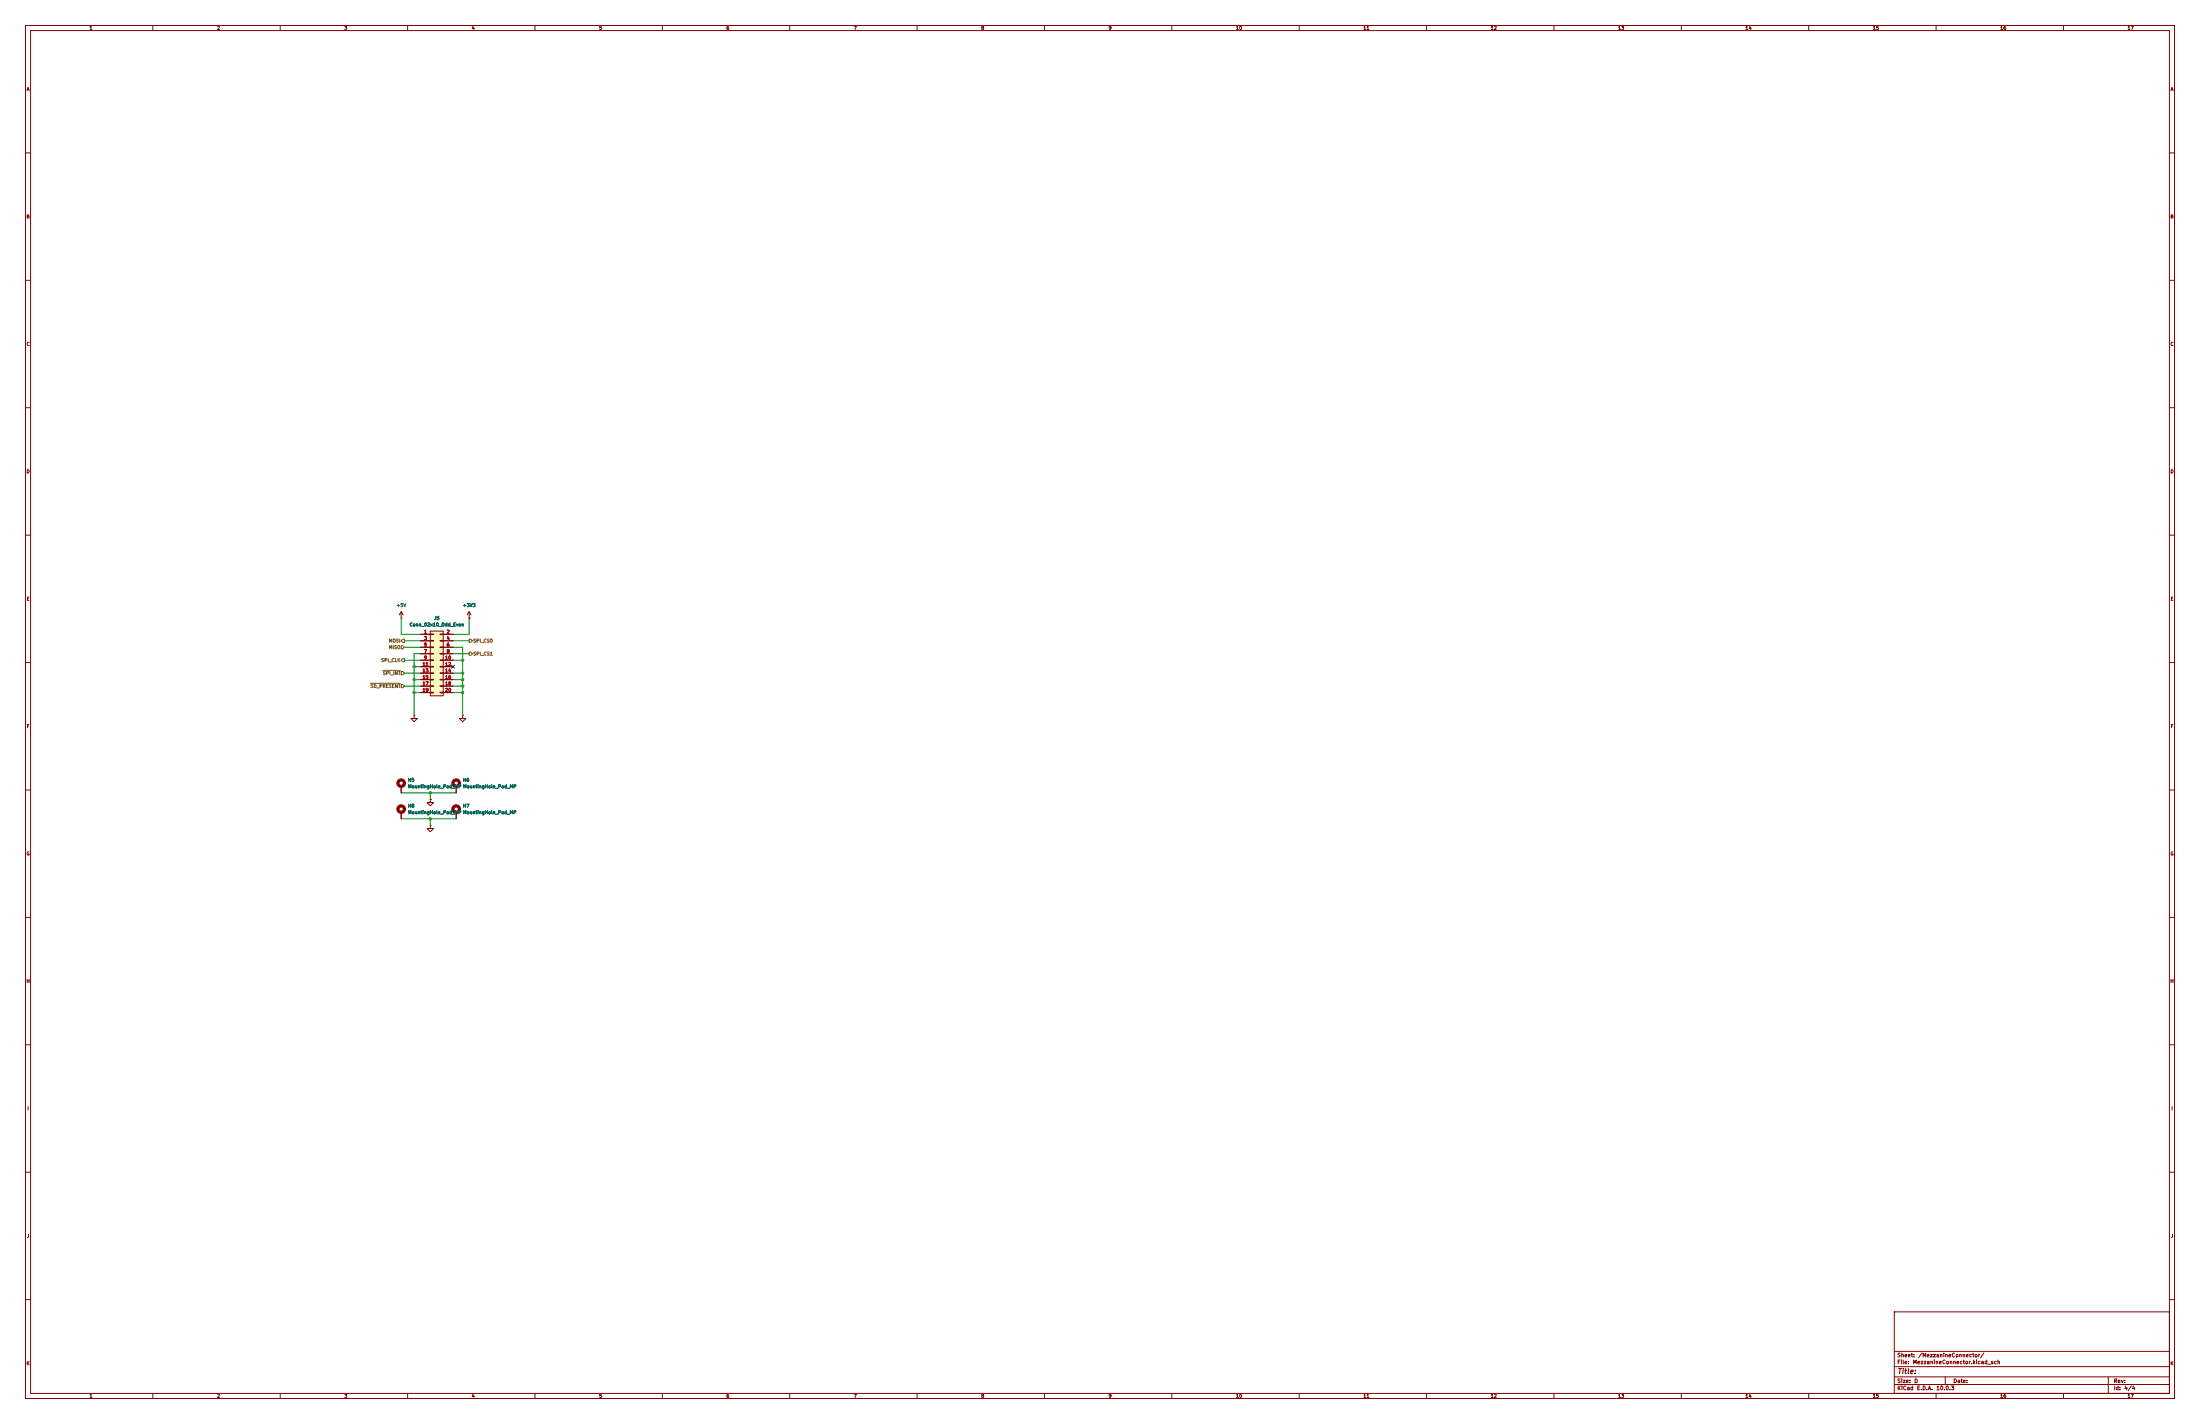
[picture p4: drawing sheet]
(kicad_sch
 (version 20260306)
 (generator "eeschema")
 (generator_version "10.0")
 (paper "D")
 (lib_symbols
  (symbol "Connector_Generic:Conn_02x10_Odd_Even"
   (pin_names
    (offset 1.016) (hide yes)) (exclude_from_sim no) (in_bom yes) (on_board yes)
   (in_pos_files yes)
   (duplicate_pin_numbers_are_jumpers no)
   (property "Reference" "J" (at 1.27 12.7 0) (show_name no) (do_not_autoplace no) (effects (font (size 1.27 1.27))))
   (property "Value" "Conn_02x10_Odd_Even" (at 1.27 -15.24 0) (show_name no) (do_not_autoplace no) (effects (font (size 1.27 1.27))))
   (property "Footprint" "" (at 0 0 0) (show_name no) (do_not_autoplace no) (hide yes) (effects (font (size 1.27 1.27))))
   (property "Datasheet" "" (at 0 0 0) (show_name no) (do_not_autoplace no) (hide yes) (effects (font (size 1.27 1.27))))
   (property "Description" "Generic connector, double row, 02x10, odd/even pin numbering scheme (row 1 odd numbers, row 2 even numbers), script generated (kicad-library-utils/schlib/autogen/connector/)" (at 0 0 0) (show_name no) (do_not_autoplace no) (hide yes) (effects (font (size 1.27 1.27))))
   (symbol "Conn_02x10_Odd_Even_1_1"
    (rectangle (start -1.27 11.43) (end 3.81 -13.97) (stroke (width 0.254) (type default)) (fill (type background)))
    (rectangle (start -1.27 10.287) (end 0 10.033) (stroke (width 0.1524) (type default)) (fill (type none)))
    (rectangle (start -1.27 7.747) (end 0 7.493) (stroke (width 0.1524) (type default)) (fill (type none)))
    (rectangle (start -1.27 5.207) (end 0 4.953) (stroke (width 0.1524) (type default)) (fill (type none)))
    (rectangle (start -1.27 2.667) (end 0 2.413) (stroke (width 0.1524) (type default)) (fill (type none)))
    (rectangle (start -1.27 0.127) (end 0 -0.127) (stroke (width 0.1524) (type default)) (fill (type none)))
    (rectangle (start -1.27 -2.413) (end 0 -2.667) (stroke (width 0.1524) (type default)) (fill (type none)))
    (rectangle (start -1.27 -4.953) (end 0 -5.207) (stroke (width 0.1524) (type default)) (fill (type none)))
    (rectangle (start -1.27 -7.493) (end 0 -7.747) (stroke (width 0.1524) (type default)) (fill (type none)))
    (rectangle (start -1.27 -10.033) (end 0 -10.287) (stroke (width 0.1524) (type default)) (fill (type none)))
    (rectangle (start -1.27 -12.573) (end 0 -12.827) (stroke (width 0.1524) (type default)) (fill (type none)))
    (rectangle (start 3.81 10.287) (end 2.54 10.033) (stroke (width 0.1524) (type default)) (fill (type none)))
    (rectangle (start 3.81 7.747) (end 2.54 7.493) (stroke (width 0.1524) (type default)) (fill (type none)))
    (rectangle (start 3.81 5.207) (end 2.54 4.953) (stroke (width 0.1524) (type default)) (fill (type none)))
    (rectangle (start 3.81 2.667) (end 2.54 2.413) (stroke (width 0.1524) (type default)) (fill (type none)))
    (rectangle (start 3.81 0.127) (end 2.54 -0.127) (stroke (width 0.1524) (type default)) (fill (type none)))
    (rectangle (start 3.81 -2.413) (end 2.54 -2.667) (stroke (width 0.1524) (type default)) (fill (type none)))
    (rectangle (start 3.81 -4.953) (end 2.54 -5.207) (stroke (width 0.1524) (type default)) (fill (type none)))
    (rectangle (start 3.81 -7.493) (end 2.54 -7.747) (stroke (width 0.1524) (type default)) (fill (type none)))
    (rectangle (start 3.81 -10.033) (end 2.54 -10.287) (stroke (width 0.1524) (type default)) (fill (type none)))
    (rectangle (start 3.81 -12.573) (end 2.54 -12.827) (stroke (width 0.1524) (type default)) (fill (type none)))
    (pin passive line (at -5.08 10.16 0) (length 3.81) (name "Pin_1" (effects (font (size 1.27 1.27)))) (number "1" (effects (font (size 1.27 1.27)))))
    (pin passive line (at 7.62 10.16 180) (length 3.81) (name "Pin_2" (effects (font (size 1.27 1.27)))) (number "2" (effects (font (size 1.27 1.27)))))
    (pin passive line (at -5.08 7.62 0) (length 3.81) (name "Pin_3" (effects (font (size 1.27 1.27)))) (number "3" (effects (font (size 1.27 1.27)))))
    (pin passive line (at 7.62 7.62 180) (length 3.81) (name "Pin_4" (effects (font (size 1.27 1.27)))) (number "4" (effects (font (size 1.27 1.27)))))
    (pin passive line (at -5.08 5.08 0) (length 3.81) (name "Pin_5" (effects (font (size 1.27 1.27)))) (number "5" (effects (font (size 1.27 1.27)))))
    (pin passive line (at 7.62 5.08 180) (length 3.81) (name "Pin_6" (effects (font (size 1.27 1.27)))) (number "6" (effects (font (size 1.27 1.27)))))
    (pin passive line (at -5.08 2.54 0) (length 3.81) (name "Pin_7" (effects (font (size 1.27 1.27)))) (number "7" (effects (font (size 1.27 1.27)))))
    (pin passive line (at 7.62 2.54 180) (length 3.81) (name "Pin_8" (effects (font (size 1.27 1.27)))) (number "8" (effects (font (size 1.27 1.27)))))
    (pin passive line (at -5.08 0 0) (length 3.81) (name "Pin_9" (effects (font (size 1.27 1.27)))) (number "9" (effects (font (size 1.27 1.27)))))
    (pin passive line (at 7.62 0 180) (length 3.81) (name "Pin_10" (effects (font (size 1.27 1.27)))) (number "10" (effects (font (size 1.27 1.27)))))
    (pin passive line (at -5.08 -2.54 0) (length 3.81) (name "Pin_11" (effects (font (size 1.27 1.27)))) (number "11" (effects (font (size 1.27 1.27)))))
    (pin passive line (at 7.62 -2.54 180) (length 3.81) (name "Pin_12" (effects (font (size 1.27 1.27)))) (number "12" (effects (font (size 1.27 1.27)))))
    (pin passive line (at -5.08 -5.08 0) (length 3.81) (name "Pin_13" (effects (font (size 1.27 1.27)))) (number "13" (effects (font (size 1.27 1.27)))))
    (pin passive line (at 7.62 -5.08 180) (length 3.81) (name "Pin_14" (effects (font (size 1.27 1.27)))) (number "14" (effects (font (size 1.27 1.27)))))
    (pin passive line (at -5.08 -7.62 0) (length 3.81) (name "Pin_15" (effects (font (size 1.27 1.27)))) (number "15" (effects (font (size 1.27 1.27)))))
    (pin passive line (at 7.62 -7.62 180) (length 3.81) (name "Pin_16" (effects (font (size 1.27 1.27)))) (number "16" (effects (font (size 1.27 1.27)))))
    (pin passive line (at -5.08 -10.16 0) (length 3.81) (name "Pin_17" (effects (font (size 1.27 1.27)))) (number "17" (effects (font (size 1.27 1.27)))))
    (pin passive line (at 7.62 -10.16 180) (length 3.81) (name "Pin_18" (effects (font (size 1.27 1.27)))) (number "18" (effects (font (size 1.27 1.27)))))
    (pin passive line (at -5.08 -12.7 0) (length 3.81) (name "Pin_19" (effects (font (size 1.27 1.27)))) (number "19" (effects (font (size 1.27 1.27)))))
    (pin passive line (at 7.62 -12.7 180) (length 3.81) (name "Pin_20" (effects (font (size 1.27 1.27)))) (number "20" (effects (font (size 1.27 1.27))))))
   (embedded_fonts no))
  (symbol "Mechanical:MountingHole_Pad_MP"
   (pin_numbers (hide yes))
   (pin_names
    (offset 1.016) (hide yes)) (exclude_from_sim no) (in_bom no) (on_board yes)
   (in_pos_files yes)
   (duplicate_pin_numbers_are_jumpers no)
   (property "Reference" "H" (at 0 6.35 0) (show_name no) (do_not_autoplace no) (effects (font (size 1.27 1.27))))
   (property "Value" "MountingHole_Pad_MP" (at 0 4.445 0) (show_name no) (do_not_autoplace no) (effects (font (size 1.27 1.27))))
   (property "Footprint" "" (at 0 0 0) (show_name no) (do_not_autoplace no) (hide yes) (effects (font (size 1.27 1.27))))
   (property "Datasheet" "" (at 0 0 0) (show_name no) (do_not_autoplace no) (hide yes) (effects (font (size 1.27 1.27))))
   (property "Description" "Mounting Hole with connection as pad named MP" (at 0 0 0) (show_name no) (do_not_autoplace no) (hide yes) (effects (font (size 1.27 1.27))))
   (symbol "MountingHole_Pad_MP_0_1"
    (circle (center 0 1.27) (radius 1.27) (stroke (width 1.27) (type default)) (fill (type none))))
   (symbol "MountingHole_Pad_MP_1_1"
    (pin input line (at 0 -2.54 90) (length 2.54) (name "MP" (effects (font (size 1.27 1.27)))) (number "MP" (effects (font (size 1.27 1.27))))))
   (embedded_fonts no))
  (symbol "power:+5V"
   (power global)
   (pin_numbers (hide yes))
   (pin_names
    (offset 0) (hide yes)) (exclude_from_sim no) (in_bom yes) (on_board yes)
   (in_pos_files yes)
   (duplicate_pin_numbers_are_jumpers no)
   (property "Reference" "#PWR" (at 0 -3.81 0) (show_name no) (do_not_autoplace no) (hide yes) (effects (font (size 1.27 1.27))))
   (property "Value" "+5V" (at 0 3.556 0) (show_name no) (do_not_autoplace no) (effects (font (size 1.27 1.27))))
   (property "Footprint" "" (at 0 0 0) (show_name no) (do_not_autoplace no) (hide yes) (effects (font (size 1.27 1.27))))
   (property "Datasheet" "" (at 0 0 0) (show_name no) (do_not_autoplace no) (hide yes) (effects (font (size 1.27 1.27))))
   (property "Description" "Power symbol creates a global label with name \"+5V\"" (at 0 0 0) (show_name no) (do_not_autoplace no) (hide yes) (effects (font (size 1.27 1.27))))
   (symbol "+5V_0_1"
    (polyline (pts (xy -0.762 1.27) (xy 0 2.54)) (stroke (width 0) (type default)) (fill (type none)))
    (polyline (pts (xy 0 2.54) (xy 0.762 1.27)) (stroke (width 0) (type default)) (fill (type none)))
    (polyline (pts (xy 0 0) (xy 0 2.54)) (stroke (width 0) (type default)) (fill (type none))))
   (symbol "+5V_1_1"
    (pin power_in line (at 0 0 90) (length 0) (name "" (effects (font (size 1.27 1.27)))) (number "1" (effects (font (size 1.27 1.27))))))
   (embedded_fonts no))
  (symbol "power:GND"
   (power global)
   (pin_numbers (hide yes))
   (pin_names
    (offset 0) (hide yes)) (exclude_from_sim no) (in_bom yes) (on_board yes)
   (in_pos_files yes)
   (duplicate_pin_numbers_are_jumpers no)
   (property "Reference" "#PWR" (at 0 -6.35 0) (show_name no) (do_not_autoplace no) (hide yes) (effects (font (size 1.27 1.27))))
   (property "Value" "GND" (at 0 -3.81 0) (show_name no) (do_not_autoplace no) (effects (font (size 1.27 1.27))))
   (property "Footprint" "" (at 0 0 0) (show_name no) (do_not_autoplace no) (hide yes) (effects (font (size 1.27 1.27))))
   (property "Datasheet" "" (at 0 0 0) (show_name no) (do_not_autoplace no) (hide yes) (effects (font (size 1.27 1.27))))
   (property "Description" "Power symbol creates a global label with name \"GND\" , ground" (at 0 0 0) (show_name no) (do_not_autoplace no) (hide yes) (effects (font (size 1.27 1.27))))
   (symbol "GND_0_1"
    (polyline (pts (xy 0 0) (xy 0 -1.27) (xy 1.27 -1.27) (xy 0 -2.54) (xy -1.27 -1.27) (xy 0 -1.27)) (stroke (width 0) (type default)) (fill (type none))))
   (symbol "GND_1_1"
    (pin power_in line (at 0 0 270) (length 0) (name "" (effects (font (size 1.27 1.27)))) (number "1" (effects (font (size 1.27 1.27))))))
   (embedded_fonts no)))
 (junction
  (at 181.61 266.7)
  (diameter 0)
  (color 0 0 0 0))
 (junction
  (at 162.56 261.62)
  (diameter 0)
  (color 0 0 0 0))
 (junction
  (at 168.91 311.15)
  (diameter 0)
  (color 0 0 0 0))
 (junction
  (at 162.56 266.7)
  (diameter 0)
  (color 0 0 0 0))
 (junction
  (at 168.91 321.31)
  (diameter 0)
  (color 0 0 0 0))
 (junction
  (at 181.61 269.24)
  (diameter 0)
  (color 0 0 0 0))
 (junction
  (at 162.56 271.78)
  (diameter 0)
  (color 0 0 0 0))
 (junction
  (at 181.61 264.16)
  (diameter 0)
  (color 0 0 0 0))
 (junction
  (at 181.61 259.08)
  (diameter 0)
  (color 0 0 0 0))
 (junction
  (at 181.61 271.78)
  (diameter 0)
  (color 0 0 0 0))
 (no_connect
  (at 177.8 261.62))
 (wire
  (pts (xy 181.61 266.7) (xy 181.61 269.24))
  (stroke (width 0) (type default)))
 (wire
  (pts (xy 165.1 248.92) (xy 157.48 248.92))
  (stroke (width 0) (type default)))
 (wire
  (pts (xy 162.56 261.62) (xy 162.56 266.7))
  (stroke (width 0) (type default)))
 (wire
  (pts (xy 168.91 321.31) (xy 168.91 323.85))
  (stroke (width 0) (type default)))
 (wire
  (pts (xy 177.8 256.54) (xy 184.15 256.54))
  (stroke (width 0) (type default)))
 (wire
  (pts (xy 177.8 251.46) (xy 184.15 251.46))
  (stroke (width 0) (type default)))
 (wire
  (pts (xy 162.56 266.7) (xy 165.1 266.7))
  (stroke (width 0) (type default)))
 (wire
  (pts (xy 177.8 259.08) (xy 181.61 259.08))
  (stroke (width 0) (type default)))
 (wire
  (pts (xy 168.91 311.15) (xy 168.91 313.69))
  (stroke (width 0) (type default)))
 (wire
  (pts (xy 157.48 242.57) (xy 157.48 248.92))
  (stroke (width 0) (type default)))
 (wire
  (pts (xy 162.56 261.62) (xy 165.1 261.62))
  (stroke (width 0) (type default)))
 (wire
  (pts (xy 181.61 254) (xy 181.61 259.08))
  (stroke (width 0) (type default)))
 (wire
  (pts (xy 177.8 269.24) (xy 181.61 269.24))
  (stroke (width 0) (type default)))
 (wire
  (pts (xy 162.56 271.78) (xy 165.1 271.78))
  (stroke (width 0) (type default)))
 (wire
  (pts (xy 157.48 321.31) (xy 168.91 321.31))
  (stroke (width 0) (type default)))
 (wire
  (pts (xy 158.75 259.08) (xy 165.1 259.08))
  (stroke (width 0) (type default)))
 (wire
  (pts (xy 177.8 266.7) (xy 181.61 266.7))
  (stroke (width 0) (type default)))
 (wire
  (pts (xy 158.75 264.16) (xy 165.1 264.16))
  (stroke (width 0) (type default)))
 (wire
  (pts (xy 184.15 242.57) (xy 184.15 248.92))
  (stroke (width 0) (type default)))
 (wire
  (pts (xy 181.61 264.16) (xy 181.61 266.7))
  (stroke (width 0) (type default)))
 (wire
  (pts (xy 168.91 311.15) (xy 179.07 311.15))
  (stroke (width 0) (type default)))
 (wire
  (pts (xy 158.75 269.24) (xy 165.1 269.24))
  (stroke (width 0) (type default)))
 (wire
  (pts (xy 162.56 271.78) (xy 162.56 280.67))
  (stroke (width 0) (type default)))
 (wire
  (pts (xy 177.8 254) (xy 181.61 254))
  (stroke (width 0) (type default)))
 (wire
  (pts (xy 181.61 271.78) (xy 181.61 280.67))
  (stroke (width 0) (type default)))
 (wire
  (pts (xy 181.61 269.24) (xy 181.61 271.78))
  (stroke (width 0) (type default)))
 (wire
  (pts (xy 162.56 266.7) (xy 162.56 271.78))
  (stroke (width 0) (type default)))
 (wire
  (pts (xy 177.8 271.78) (xy 181.61 271.78))
  (stroke (width 0) (type default)))
 (wire
  (pts (xy 158.75 251.46) (xy 165.1 251.46))
  (stroke (width 0) (type default)))
 (wire
  (pts (xy 157.48 311.15) (xy 168.91 311.15))
  (stroke (width 0) (type default)))
 (wire
  (pts (xy 162.56 256.54) (xy 162.56 261.62))
  (stroke (width 0) (type default)))
 (wire
  (pts (xy 181.61 259.08) (xy 181.61 264.16))
  (stroke (width 0) (type default)))
 (wire
  (pts (xy 168.91 321.31) (xy 179.07 321.31))
  (stroke (width 0) (type default)))
 (wire
  (pts (xy 158.75 254) (xy 165.1 254))
  (stroke (width 0) (type default)))
 (wire
  (pts (xy 165.1 256.54) (xy 162.56 256.54))
  (stroke (width 0) (type default)))
 (wire
  (pts (xy 177.8 248.92) (xy 184.15 248.92))
  (stroke (width 0) (type default)))
 (wire
  (pts (xy 177.8 264.16) (xy 181.61 264.16))
  (stroke (width 0) (type default)))
 (hierarchical_label "MOSI"
  (shape output)
  (at 158.75 251.46 180)
  (effects (font (size 1.27 1.27)) (justify right)))
 (hierarchical_label "SPI_CLK"
  (shape output)
  (at 158.75 259.08 180)
  (effects (font (size 1.27 1.27)) (justify right)))
 (hierarchical_label "~{SPI_INT}"
  (shape input)
  (at 158.75 264.16 180)
  (effects (font (size 1.27 1.27)) (justify right)))
 (hierarchical_label "~{SD_PRESENT}"
  (shape input)
  (at 158.75 269.24 180)
  (effects (font (size 1.27 1.27)) (justify right)))
 (hierarchical_label "MISO"
  (shape input)
  (at 158.75 254 180)
  (effects (font (size 1.27 1.27)) (justify right)))
 (hierarchical_label "SPI_CS0"
  (shape output)
  (at 184.15 251.46 0)
  (effects (font (size 1.27 1.27)) (justify left)))
 (hierarchical_label "SPI_CS1"
  (shape output)
  (at 184.15 256.54 0)
  (effects (font (size 1.27 1.27)) (justify left)))
 (symbol
  (lib_id "power:+5V")
  (at 184.15 242.57 0)
  (mirror y)
  (unit 1)
  (body_style 1)
  (exclude_from_sim no)
  (in_bom yes)
  (on_board yes)
  (in_pos_files yes)
  (dnp no)
  (property "Reference" "#PWR063" (at 184.15 246.38 0) (hide yes) (show_name no) (do_not_autoplace no) (effects (font (size 1.27 1.27))))
  (property "Value" "+3V3" (at 184.15 237.49 0) (show_name no) (do_not_autoplace no) (effects (font (size 1.27 1.27))))
  (property "Footprint" "" (at 184.15 242.57 0) (hide yes) (show_name no) (do_not_autoplace no) (effects (font (size 1.27 1.27))))
  (property "Datasheet" "" (at 184.15 242.57 0) (hide yes) (show_name no) (do_not_autoplace no) (effects (font (size 1.27 1.27))))
  (property "Description" "Power symbol creates a global label with name \"+5V\"" (at 184.15 242.57 0) (hide yes) (show_name no) (do_not_autoplace no) (effects (font (size 1.27 1.27))))
  (pin "1"))
 (symbol
  (lib_id "power:GND")
  (at 168.91 313.69 0)
  (mirror y)
  (unit 1)
  (body_style 1)
  (exclude_from_sim no)
  (in_bom yes)
  (on_board yes)
  (in_pos_files yes)
  (dnp no)
  (fields_autoplaced yes)
  (property "Reference" "#PWR066" (at 168.91 320.04 0) (hide yes) (show_name no) (do_not_autoplace no) (effects (font (size 1.27 1.27))))
  (property "Value" "GND" (at 168.91 318.77 0) (hide yes) (show_name no) (do_not_autoplace no) (effects (font (size 1.27 1.27))))
  (property "Footprint" "" (at 168.91 313.69 0) (hide yes) (show_name no) (do_not_autoplace no) (effects (font (size 1.27 1.27))))
  (property "Datasheet" "" (at 168.91 313.69 0) (hide yes) (show_name no) (do_not_autoplace no) (effects (font (size 1.27 1.27))))
  (property "Description" "Power symbol creates a global label with name \"GND\" , ground" (at 168.91 313.69 0) (hide yes) (show_name no) (do_not_autoplace no) (effects (font (size 1.27 1.27))))
  (pin "1"))
 (symbol
  (lib_id "Mechanical:MountingHole_Pad_MP")
  (at 179.07 318.77 0)
  (unit 1)
  (body_style 1)
  (exclude_from_sim no)
  (in_bom no)
  (on_board yes)
  (in_pos_files yes)
  (dnp no)
  (fields_autoplaced yes)
  (property "Reference" "H7" (at 181.61 316.2299 0) (show_name no) (do_not_autoplace no) (effects (font (size 1.27 1.27)) (justify left)))
  (property "Value" "MountingHole_Pad_MP" (at 181.61 318.7699 0) (show_name no) (do_not_autoplace no) (effects (font (size 1.27 1.27)) (justify left)))
  (property "Footprint" "MountingHole:MountingHole_3.2mm_M3_Pad_TopBottom" (at 179.07 318.77 0) (hide yes) (show_name no) (do_not_autoplace no) (effects (font (size 1.27 1.27))))
  (property "Datasheet" "" (at 179.07 318.77 0) (hide yes) (show_name no) (do_not_autoplace no) (effects (font (size 1.27 1.27))))
  (property "Description" "Mounting Hole with connection as pad named MP" (at 179.07 318.77 0) (hide yes) (show_name no) (do_not_autoplace no) (effects (font (size 1.27 1.27))))
  (pin "MP"))
 (symbol
  (lib_id "power:GND")
  (at 181.61 280.67 0)
  (mirror y)
  (unit 1)
  (body_style 1)
  (exclude_from_sim no)
  (in_bom yes)
  (on_board yes)
  (in_pos_files yes)
  (dnp no)
  (fields_autoplaced yes)
  (property "Reference" "#PWR065" (at 181.61 287.02 0) (hide yes) (show_name no) (do_not_autoplace no) (effects (font (size 1.27 1.27))))
  (property "Value" "GND" (at 181.61 285.75 0) (hide yes) (show_name no) (do_not_autoplace no) (effects (font (size 1.27 1.27))))
  (property "Footprint" "" (at 181.61 280.67 0) (hide yes) (show_name no) (do_not_autoplace no) (effects (font (size 1.27 1.27))))
  (property "Datasheet" "" (at 181.61 280.67 0) (hide yes) (show_name no) (do_not_autoplace no) (effects (font (size 1.27 1.27))))
  (property "Description" "Power symbol creates a global label with name \"GND\" , ground" (at 181.61 280.67 0) (hide yes) (show_name no) (do_not_autoplace no) (effects (font (size 1.27 1.27))))
  (pin "1"))
 (symbol
  (lib_id "Mechanical:MountingHole_Pad_MP")
  (at 157.48 308.61 0)
  (unit 1)
  (body_style 1)
  (exclude_from_sim no)
  (in_bom no)
  (on_board yes)
  (in_pos_files yes)
  (dnp no)
  (fields_autoplaced yes)
  (property "Reference" "H5" (at 160.02 306.0699 0) (show_name no) (do_not_autoplace no) (effects (font (size 1.27 1.27)) (justify left)))
  (property "Value" "MountingHole_Pad_MP" (at 160.02 308.6099 0) (show_name no) (do_not_autoplace no) (effects (font (size 1.27 1.27)) (justify left)))
  (property "Footprint" "MountingHole:MountingHole_3.2mm_M3_Pad_TopBottom" (at 157.48 308.61 0) (hide yes) (show_name no) (do_not_autoplace no) (effects (font (size 1.27 1.27))))
  (property "Datasheet" "" (at 157.48 308.61 0) (hide yes) (show_name no) (do_not_autoplace no) (effects (font (size 1.27 1.27))))
  (property "Description" "Mounting Hole with connection as pad named MP" (at 157.48 308.61 0) (hide yes) (show_name no) (do_not_autoplace no) (effects (font (size 1.27 1.27))))
  (pin "MP"))
 (symbol
  (lib_id "power:+5V")
  (at 157.48 242.57 0)
  (mirror y)
  (unit 1)
  (body_style 1)
  (exclude_from_sim no)
  (in_bom yes)
  (on_board yes)
  (in_pos_files yes)
  (dnp no)
  (property "Reference" "#PWR062" (at 157.48 246.38 0) (hide yes) (show_name no) (do_not_autoplace no) (effects (font (size 1.27 1.27))))
  (property "Value" "+5V" (at 157.48 237.49 0) (show_name no) (do_not_autoplace no) (effects (font (size 1.27 1.27))))
  (property "Footprint" "" (at 157.48 242.57 0) (hide yes) (show_name no) (do_not_autoplace no) (effects (font (size 1.27 1.27))))
  (property "Datasheet" "" (at 157.48 242.57 0) (hide yes) (show_name no) (do_not_autoplace no) (effects (font (size 1.27 1.27))))
  (property "Description" "Power symbol creates a global label with name \"+5V\"" (at 157.48 242.57 0) (hide yes) (show_name no) (do_not_autoplace no) (effects (font (size 1.27 1.27))))
  (pin "1"))
 (symbol
  (lib_id "power:GND")
  (at 162.56 280.67 0)
  (mirror y)
  (unit 1)
  (body_style 1)
  (exclude_from_sim no)
  (in_bom yes)
  (on_board yes)
  (in_pos_files yes)
  (dnp no)
  (fields_autoplaced yes)
  (property "Reference" "#PWR064" (at 162.56 287.02 0) (hide yes) (show_name no) (do_not_autoplace no) (effects (font (size 1.27 1.27))))
  (property "Value" "GND" (at 162.56 285.75 0) (hide yes) (show_name no) (do_not_autoplace no) (effects (font (size 1.27 1.27))))
  (property "Footprint" "" (at 162.56 280.67 0) (hide yes) (show_name no) (do_not_autoplace no) (effects (font (size 1.27 1.27))))
  (property "Datasheet" "" (at 162.56 280.67 0) (hide yes) (show_name no) (do_not_autoplace no) (effects (font (size 1.27 1.27))))
  (property "Description" "Power symbol creates a global label with name \"GND\" , ground" (at 162.56 280.67 0) (hide yes) (show_name no) (do_not_autoplace no) (effects (font (size 1.27 1.27))))
  (pin "1"))
 (symbol
  (lib_id "power:GND")
  (at 168.91 323.85 0)
  (mirror y)
  (unit 1)
  (body_style 1)
  (exclude_from_sim no)
  (in_bom yes)
  (on_board yes)
  (in_pos_files yes)
  (dnp no)
  (fields_autoplaced yes)
  (property "Reference" "#PWR067" (at 168.91 330.2 0) (hide yes) (show_name no) (do_not_autoplace no) (effects (font (size 1.27 1.27))))
  (property "Value" "GND" (at 168.91 328.93 0) (hide yes) (show_name no) (do_not_autoplace no) (effects (font (size 1.27 1.27))))
  (property "Footprint" "" (at 168.91 323.85 0) (hide yes) (show_name no) (do_not_autoplace no) (effects (font (size 1.27 1.27))))
  (property "Datasheet" "" (at 168.91 323.85 0) (hide yes) (show_name no) (do_not_autoplace no) (effects (font (size 1.27 1.27))))
  (property "Description" "Power symbol creates a global label with name \"GND\" , ground" (at 168.91 323.85 0) (hide yes) (show_name no) (do_not_autoplace no) (effects (font (size 1.27 1.27))))
  (pin "1"))
 (symbol
  (lib_id "Mechanical:MountingHole_Pad_MP")
  (at 157.48 318.77 0)
  (unit 1)
  (body_style 1)
  (exclude_from_sim no)
  (in_bom no)
  (on_board yes)
  (in_pos_files yes)
  (dnp no)
  (fields_autoplaced yes)
  (property "Reference" "H8" (at 160.02 316.2299 0) (show_name no) (do_not_autoplace no) (effects (font (size 1.27 1.27)) (justify left)))
  (property "Value" "MountingHole_Pad_MP" (at 160.02 318.7699 0) (show_name no) (do_not_autoplace no) (effects (font (size 1.27 1.27)) (justify left)))
  (property "Footprint" "MountingHole:MountingHole_3.2mm_M3_Pad_TopBottom" (at 157.48 318.77 0) (hide yes) (show_name no) (do_not_autoplace no) (effects (font (size 1.27 1.27))))
  (property "Datasheet" "" (at 157.48 318.77 0) (hide yes) (show_name no) (do_not_autoplace no) (effects (font (size 1.27 1.27))))
  (property "Description" "Mounting Hole with connection as pad named MP" (at 157.48 318.77 0) (hide yes) (show_name no) (do_not_autoplace no) (effects (font (size 1.27 1.27))))
  (pin "MP"))
 (symbol
  (lib_id "Connector_Generic:Conn_02x10_Odd_Even")
  (at 170.18 259.08 0)
  (unit 1)
  (body_style 1)
  (exclude_from_sim no)
  (in_bom yes)
  (on_board yes)
  (in_pos_files yes)
  (dnp no)
  (fields_autoplaced yes)
  (property "Reference" "J5" (at 171.45 242.57 0) (show_name no) (do_not_autoplace no) (effects (font (size 1.27 1.27))))
  (property "Value" "Conn_02x10_Odd_Even" (at 171.45 245.11 0) (show_name no) (do_not_autoplace no) (effects (font (size 1.27 1.27))))
  (property "Footprint" "Connector_IDC:IDC-Header_2x10_P2.54mm_Vertical" (at 170.18 259.08 0) (hide yes) (show_name no) (do_not_autoplace no) (effects (font (size 1.27 1.27))))
  (property "Datasheet" "" (at 170.18 259.08 0) (hide yes) (show_name no) (do_not_autoplace no) (effects (font (size 1.27 1.27))))
  (property "Description" "Generic connector, double row, 02x10, odd/even pin numbering scheme (row 1 odd numbers, row 2 even numbers), script generated (kicad-library-utils/schlib/autogen/connector/)" (at 170.18 259.08 0) (hide yes) (show_name no) (do_not_autoplace no) (effects (font (size 1.27 1.27))))
  (property "Field5" "" (at 170.18 259.08 0) (hide yes) (show_name no) (do_not_autoplace no) (effects (font (size 1.27 1.27))))
  (property "Sim.Pins" "" (at 170.18 259.08 0) (hide yes) (show_name no) (do_not_autoplace no) (effects (font (size 1.27 1.27))))
  (property "VENDOR" "" (at 170.18 259.08 0) (hide yes) (show_name no) (do_not_autoplace no) (effects (font (size 1.27 1.27))))
  (property "MANUFACTURER_PART_NUMBER" "SBH11-PBPC-D10-ST-BK" (at 170.18 259.08 0) (hide yes) (show_name no) (do_not_autoplace no) (effects (font (size 1.27 1.27))))
  (pin "6")
  (pin "1")
  (pin "3")
  (pin "5")
  (pin "8")
  (pin "12")
  (pin "7")
  (pin "4")
  (pin "15")
  (pin "13")
  (pin "9")
  (pin "2")
  (pin "20")
  (pin "19")
  (pin "18")
  (pin "17")
  (pin "16")
  (pin "10")
  (pin "14")
  (pin "11"))
 (symbol
  (lib_id "Mechanical:MountingHole_Pad_MP")
  (at 179.07 308.61 0)
  (unit 1)
  (body_style 1)
  (exclude_from_sim no)
  (in_bom no)
  (on_board yes)
  (in_pos_files yes)
  (dnp no)
  (fields_autoplaced yes)
  (property "Reference" "H6" (at 181.61 306.0699 0) (show_name no) (do_not_autoplace no) (effects (font (size 1.27 1.27)) (justify left)))
  (property "Value" "MountingHole_Pad_MP" (at 181.61 308.6099 0) (show_name no) (do_not_autoplace no) (effects (font (size 1.27 1.27)) (justify left)))
  (property "Footprint" "MountingHole:MountingHole_3.2mm_M3_Pad_TopBottom" (at 179.07 308.61 0) (hide yes) (show_name no) (do_not_autoplace no) (effects (font (size 1.27 1.27))))
  (property "Datasheet" "" (at 179.07 308.61 0) (hide yes) (show_name no) (do_not_autoplace no) (effects (font (size 1.27 1.27))))
  (property "Description" "Mounting Hole with connection as pad named MP" (at 179.07 308.61 0) (hide yes) (show_name no) (do_not_autoplace no) (effects (font (size 1.27 1.27))))
  (pin "MP"))
 (sheet_instances
  (path ""
   (page "1"))))
